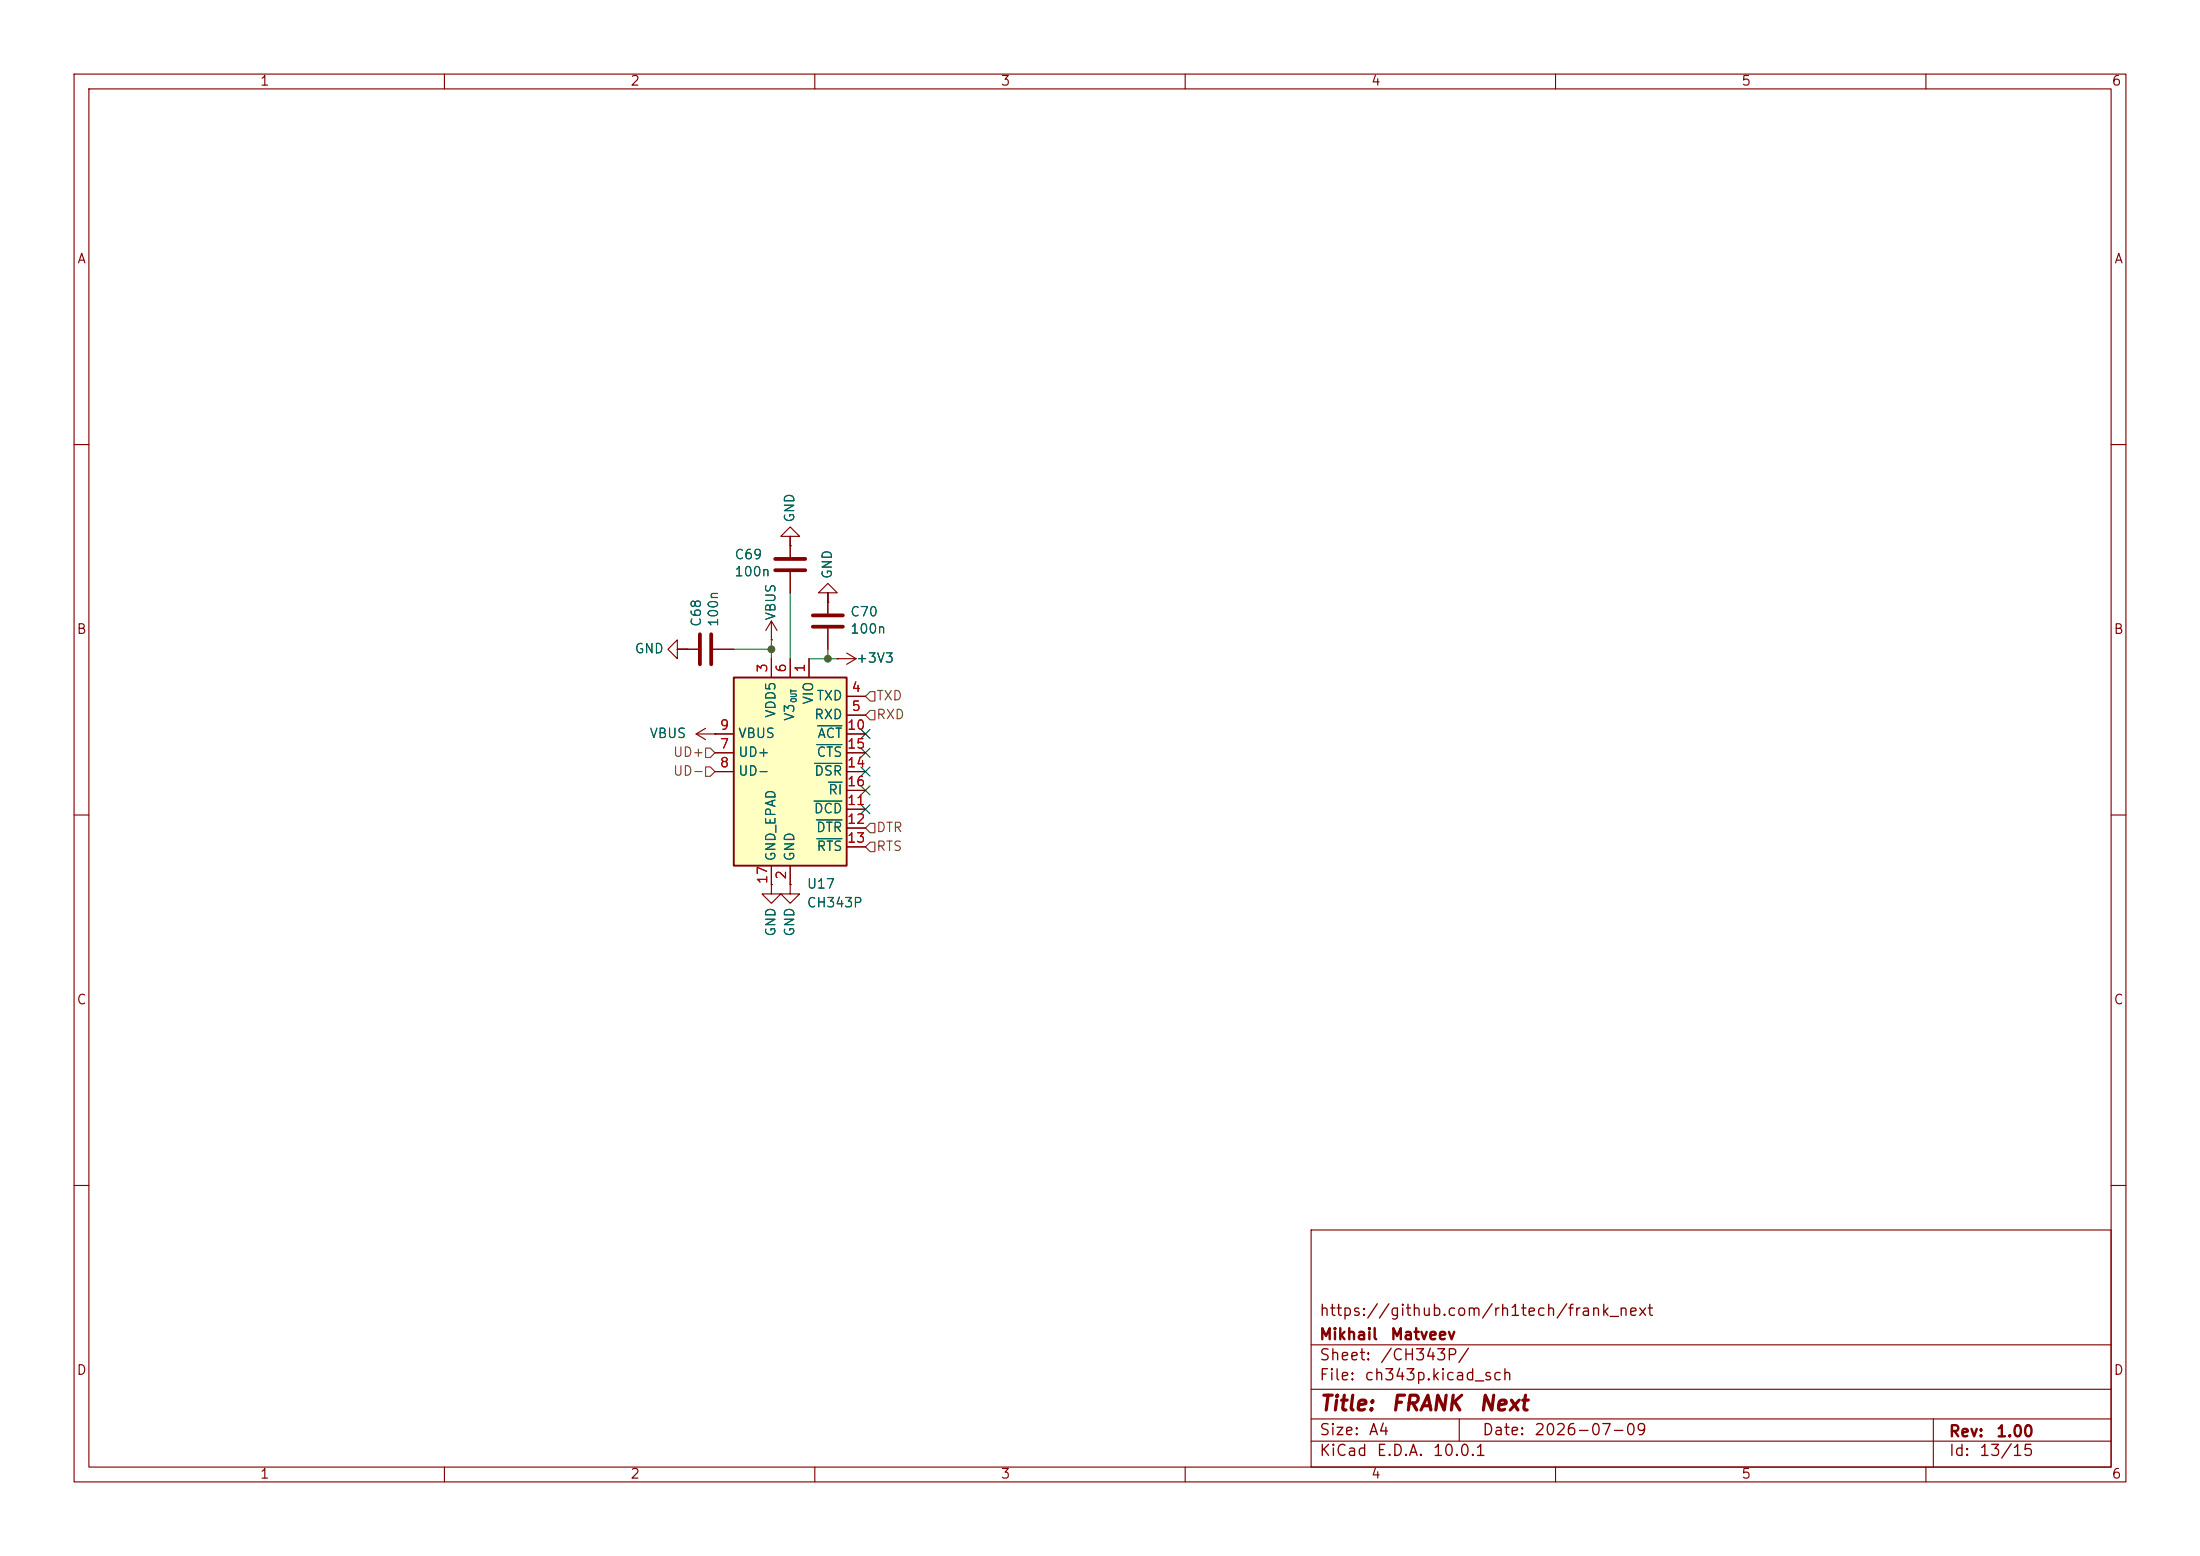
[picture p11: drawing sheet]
(kicad_sch
 (version 20260306)
 (generator "eeschema")
 (generator_version "10.0")
 (paper "A4")
 (title_block
  (title "${NAME}")
  (date "${DATE}")
  (rev "${VERSION}")
  (company "Mikhail Matveev")
  (comment 1 "https://github.com/rh1tech/frank_next"))
 (lib_symbols
  (symbol "FRANK:+3V3"
   (power global)
   (pin_numbers (hide yes))
   (pin_names
    (offset 0) (hide yes)) (exclude_from_sim no) (in_bom yes) (on_board yes)
   (in_pos_files yes)
   (duplicate_pin_numbers_are_jumpers no)
   (property "Reference" "#PWR" (at 0 -3.81 0) (show_name no) (do_not_autoplace no) (hide yes) (effects (font (size 1.27 1.27))))
   (property "Value" "+3V3" (at 0 3.556 0) (show_name no) (do_not_autoplace no) (effects (font (size 1.27 1.27))))
   (property "Footprint" "" (at 0 0 0) (show_name no) (do_not_autoplace no) (hide yes) (effects (font (size 1.27 1.27))))
   (property "Datasheet" "" (at 0 0 0) (show_name no) (do_not_autoplace no) (hide yes) (effects (font (size 1.27 1.27))))
   (property "Description" "Power symbol creates a global label with name \"+3V3\"" (at 0 0 0) (show_name no) (do_not_autoplace no) (hide yes) (effects (font (size 1.27 1.27))))
   (symbol "+3V3_0_1"
    (polyline (pts (xy -0.762 1.27) (xy 0 2.54)) (stroke (width 0) (type default)) (fill (type none)))
    (polyline (pts (xy 0 2.54) (xy 0.762 1.27)) (stroke (width 0) (type default)) (fill (type none)))
    (polyline (pts (xy 0 0) (xy 0 2.54)) (stroke (width 0) (type default)) (fill (type none))))
   (symbol "+3V3_1_1"
    (pin power_in line (at 0 0 90) (length 0) (name "" (effects (font (size 1.27 1.27)))) (number "1" (effects (font (size 1.27 1.27))))))
   (embedded_fonts no))
  (symbol "FRANK:C"
   (pin_numbers (hide yes))
   (pin_names
    (offset 0.254)) (exclude_from_sim no) (in_bom yes) (on_board yes)
   (in_pos_files yes)
   (duplicate_pin_numbers_are_jumpers no)
   (property "Reference" "C" (at 0.635 2.54 0) (show_name no) (do_not_autoplace no) (effects (font (size 1.27 1.27)) (justify left)))
   (property "Value" "C" (at 0.635 -2.54 0) (show_name no) (do_not_autoplace no) (effects (font (size 1.27 1.27)) (justify left)))
   (property "Footprint" "" (at 0.9652 -3.81 0) (show_name no) (do_not_autoplace no) (hide yes) (effects (font (size 1.27 1.27))))
   (property "Datasheet" "" (at 0 0 0) (show_name no) (do_not_autoplace no) (hide yes) (effects (font (size 1.27 1.27))))
   (property "Description" "Unpolarized capacitor" (at 0 0 0) (show_name no) (do_not_autoplace no) (hide yes) (effects (font (size 1.27 1.27))))
   (symbol "C_0_1"
    (polyline (pts (xy -2.032 0.762) (xy 2.032 0.762)) (stroke (width 0.508) (type default)) (fill (type none)))
    (polyline (pts (xy -2.032 -0.762) (xy 2.032 -0.762)) (stroke (width 0.508) (type default)) (fill (type none))))
   (symbol "C_1_1"
    (pin passive line (at 0 3.81 270) (length 2.794) (name "" (effects (font (size 1.27 1.27)))) (number "1" (effects (font (size 1.27 1.27)))))
    (pin passive line (at 0 -3.81 90) (length 2.794) (name "" (effects (font (size 1.27 1.27)))) (number "2" (effects (font (size 1.27 1.27))))))
   (embedded_fonts no))
  (symbol "FRANK:CH343P" (exclude_from_sim no) (in_bom yes) (on_board yes)
   (in_pos_files yes)
   (duplicate_pin_numbers_are_jumpers no)
   (property "Reference" "U" (at -8.89 13.97 0) (show_name no) (do_not_autoplace no) (effects (font (size 1.27 1.27))))
   (property "Value" "CH343P" (at 7.62 13.97 0) (show_name no) (do_not_autoplace no) (effects (font (size 1.27 1.27))))
   (property "Footprint" "FRANK:WCH_QFN-16-1EP_3x3mm_P0.5mm_EP1.8x1.8mm" (at 5.08 -15.24 0) (show_name no) (do_not_autoplace no) (hide yes) (effects (font (size 1.27 1.27)) (justify left)))
   (property "Datasheet" "https://www.wch-ic.com/downloads/CH343DS1_PDF.html" (at 5.08 -17.78 0) (show_name no) (do_not_autoplace no) (hide yes) (effects (font (size 1.27 1.27)) (justify left)))
   (property "Description" "High-Speed USB serial converter, up to 6Mbps, 3.3V or 5V supply, UART, QFN-16" (at 36.83 -20.32 0) (show_name no) (do_not_autoplace no) (hide yes) (effects (font (size 1.27 1.27))))
   (symbol "CH343P_0_1"
    (rectangle (start -7.62 12.7) (end 7.62 -12.7) (stroke (width 0.254) (type default)) (fill (type background))))
   (symbol "CH343P_1_0"
    (pin power_in line (at 0 -15.24 90) (length 2.54) (name "GND" (effects (font (size 1.27 1.27)))) (number "2" (effects (font (size 1.27 1.27)))))
    (pin power_in line (at -2.54 -15.24 90) (length 2.54) (name "GND_EPAD" (effects (font (size 1.27 1.27)))) (number "17" (effects (font (size 1.27 1.27))))))
   (symbol "CH343P_1_1"
    (pin power_in line (at 2.54 15.24 270) (length 2.54) (name "VIO" (effects (font (size 1.27 1.27)))) (number "1" (effects (font (size 1.27 1.27)))))
    (pin power_in line (at -2.54 15.24 270) (length 2.54) (name "VDD5" (effects (font (size 1.27 1.27)))) (number "3" (effects (font (size 1.27 1.27)))))
    (pin output line (at 10.16 10.16 180) (length 2.54) (name "TXD" (effects (font (size 1.27 1.27)))) (number "4" (effects (font (size 1.27 1.27)))))
    (pin input line (at 10.16 7.62 180) (length 2.54) (name "RXD" (effects (font (size 1.27 1.27)))) (number "5" (effects (font (size 1.27 1.27)))))
    (pin power_out line (at 0 15.24 270) (length 2.54) (name "V3_{OUT}" (effects (font (size 1.27 1.27)))) (number "6" (effects (font (size 1.27 1.27))))
    (alternate "V3_{IN}" power_in line))
    (pin bidirectional line (at -10.16 2.54 0) (length 2.54) (name "UD+" (effects (font (size 1.27 1.27)))) (number "7" (effects (font (size 1.27 1.27)))))
    (pin bidirectional line (at -10.16 0 0) (length 2.54) (name "UD-" (effects (font (size 1.27 1.27)))) (number "8" (effects (font (size 1.27 1.27)))))
    (pin input line (at -10.16 5.08 0) (length 2.54) (name "VBUS" (effects (font (size 1.27 1.27)))) (number "9" (effects (font (size 1.27 1.27)))))
    (pin output line (at 10.16 5.08 180) (length 2.54) (name "~{ACT}" (effects (font (size 1.27 1.27)))) (number "10" (effects (font (size 1.27 1.27)))))
    (pin input line (at 10.16 -5.08 180) (length 2.54) (name "~{DCD}" (effects (font (size 1.27 1.27)))) (number "11" (effects (font (size 1.27 1.27)))))
    (pin output line (at 10.16 -7.62 180) (length 2.54) (name "~{DTR}" (effects (font (size 1.27 1.27)))) (number "12" (effects (font (size 1.27 1.27)))))
    (pin output line (at 10.16 -10.16 180) (length 2.54) (name "~{RTS}" (effects (font (size 1.27 1.27)))) (number "13" (effects (font (size 1.27 1.27)))))
    (pin input line (at 10.16 0 180) (length 2.54) (name "~{DSR}" (effects (font (size 1.27 1.27)))) (number "14" (effects (font (size 1.27 1.27)))))
    (pin input line (at 10.16 2.54 180) (length 2.54) (name "~{CTS}" (effects (font (size 1.27 1.27)))) (number "15" (effects (font (size 1.27 1.27)))))
    (pin input line (at 10.16 -2.54 180) (length 2.54) (name "~{RI}" (effects (font (size 1.27 1.27)))) (number "16" (effects (font (size 1.27 1.27))))))
   (embedded_fonts no))
  (symbol "FRANK:GND"
   (power global)
   (pin_numbers (hide yes))
   (pin_names
    (offset 0) (hide yes)) (exclude_from_sim no) (in_bom yes) (on_board yes)
   (in_pos_files yes)
   (duplicate_pin_numbers_are_jumpers no)
   (property "Reference" "#PWR" (at 0 -6.35 0) (show_name no) (do_not_autoplace no) (hide yes) (effects (font (size 1.27 1.27))))
   (property "Value" "GND" (at 0 -3.81 0) (show_name no) (do_not_autoplace no) (effects (font (size 1.27 1.27))))
   (property "Footprint" "" (at 0 0 0) (show_name no) (do_not_autoplace no) (hide yes) (effects (font (size 1.27 1.27))))
   (property "Datasheet" "" (at 0 0 0) (show_name no) (do_not_autoplace no) (hide yes) (effects (font (size 1.27 1.27))))
   (property "Description" "Power symbol creates a global label with name \"GND\" , ground" (at 0 0 0) (show_name no) (do_not_autoplace no) (hide yes) (effects (font (size 1.27 1.27))))
   (symbol "GND_0_1"
    (polyline (pts (xy 0 0) (xy 0 -1.27) (xy 1.27 -1.27) (xy 0 -2.54) (xy -1.27 -1.27) (xy 0 -1.27)) (stroke (width 0) (type default)) (fill (type none))))
   (symbol "GND_1_1"
    (pin power_in line (at 0 0 270) (length 0) (name "" (effects (font (size 1.27 1.27)))) (number "1" (effects (font (size 1.27 1.27))))))
   (embedded_fonts no))
  (symbol "FRANK:VBUS"
   (power global)
   (pin_numbers (hide yes))
   (pin_names
    (offset 0) (hide yes)) (exclude_from_sim no) (in_bom yes) (on_board yes)
   (in_pos_files yes)
   (duplicate_pin_numbers_are_jumpers no)
   (property "Reference" "#PWR" (at 0 -3.81 0) (show_name no) (do_not_autoplace no) (hide yes) (effects (font (size 1.27 1.27))))
   (property "Value" "VBUS" (at 0 3.556 0) (show_name no) (do_not_autoplace no) (effects (font (size 1.27 1.27))))
   (property "Footprint" "" (at 0 0 0) (show_name no) (do_not_autoplace no) (hide yes) (effects (font (size 1.27 1.27))))
   (property "Datasheet" "" (at 0 0 0) (show_name no) (do_not_autoplace no) (hide yes) (effects (font (size 1.27 1.27))))
   (property "Description" "Power symbol creates a global label with name \"VBUS\"" (at 0 0 0) (show_name no) (do_not_autoplace no) (hide yes) (effects (font (size 1.27 1.27))))
   (symbol "VBUS_0_1"
    (polyline (pts (xy -0.762 1.27) (xy 0 2.54)) (stroke (width 0) (type default)) (fill (type none)))
    (polyline (pts (xy 0 2.54) (xy 0.762 1.27)) (stroke (width 0) (type default)) (fill (type none)))
    (polyline (pts (xy 0 0) (xy 0 2.54)) (stroke (width 0) (type default)) (fill (type none))))
   (symbol "VBUS_1_1"
    (pin power_in line (at 0 0 90) (length 0) (name "" (effects (font (size 1.27 1.27)))) (number "1" (effects (font (size 1.27 1.27))))))
   (embedded_fonts no)))
 (junction
  (at 104.14 87.63)
  (diameter 0)
  (color 0 0 0 0))
 (junction
  (at 111.76 88.9)
  (diameter 0)
  (color 0 0 0 0))
 (no_connect
  (at 116.84 106.68))
 (no_connect
  (at 116.84 109.22))
 (no_connect
  (at 116.84 101.6))
 (no_connect
  (at 116.84 99.06))
 (no_connect
  (at 116.84 104.14))
 (wire
  (pts (xy 92.71 87.63) (xy 91.44 87.63))
  (stroke (width 0) (type default)))
 (wire
  (pts (xy 106.68 80.01) (xy 106.68 88.9))
  (stroke (width 0) (type default)))
 (wire
  (pts (xy 111.76 81.28) (xy 111.76 80.01))
  (stroke (width 0) (type default)))
 (wire
  (pts (xy 111.76 88.9) (xy 109.22 88.9))
  (stroke (width 0) (type default)))
 (wire
  (pts (xy 111.76 88.9) (xy 113.03 88.9))
  (stroke (width 0) (type default)))
 (wire
  (pts (xy 111.76 87.63) (xy 111.76 88.9))
  (stroke (width 0) (type default)))
 (wire
  (pts (xy 104.14 86.36) (xy 104.14 87.63))
  (stroke (width 0) (type default)))
 (wire
  (pts (xy 104.14 87.63) (xy 104.14 88.9))
  (stroke (width 0) (type default)))
 (wire
  (pts (xy 106.68 73.66) (xy 106.68 72.39))
  (stroke (width 0) (type default)))
 (wire
  (pts (xy 99.06 87.63) (xy 104.14 87.63))
  (stroke (width 0) (type default)))
 (hierarchical_label "UD+"
  (shape input)
  (at 96.52 101.6 180)
  (effects (font (size 1.27 1.27)) (justify right)))
 (hierarchical_label "RTS"
  (shape input)
  (at 116.84 114.3 0)
  (effects (font (size 1.27 1.27)) (justify left)))
 (hierarchical_label "DTR"
  (shape input)
  (at 116.84 111.76 0)
  (effects (font (size 1.27 1.27)) (justify left)))
 (hierarchical_label "RXD"
  (shape input)
  (at 116.84 96.52 0)
  (effects (font (size 1.27 1.27)) (justify left)))
 (hierarchical_label "TXD"
  (shape input)
  (at 116.84 93.98 0)
  (effects (font (size 1.27 1.27)) (justify left)))
 (hierarchical_label "UD-"
  (shape input)
  (at 96.52 104.14 180)
  (effects (font (size 1.27 1.27)) (justify right)))
 (symbol
  (lib_id "FRANK:GND")
  (at 92.71 87.63 270)
  (unit 1)
  (body_style 1)
  (exclude_from_sim no)
  (in_bom yes)
  (on_board yes)
  (in_pos_files yes)
  (dnp no)
  (property "Reference" "#PWR0146" (at 86.36 87.63 0) (hide yes) (show_name no) (do_not_autoplace no) (effects (font (size 1.27 1.27))))
  (property "Value" "GND" (at 87.63 87.63 90) (show_name no) (do_not_autoplace no) (effects (font (size 1.27 1.27))))
  (property "Footprint" "" (at 92.71 87.63 0) (hide yes) (show_name no) (do_not_autoplace no) (effects (font (size 1.27 1.27))))
  (property "Datasheet" "" (at 92.71 87.63 0) (hide yes) (show_name no) (do_not_autoplace no) (effects (font (size 1.27 1.27))))
  (property "Description" "Power symbol creates a global label with name \"GND\" , ground" (at 92.71 87.63 0) (hide yes) (show_name no) (do_not_autoplace no) (effects (font (size 1.27 1.27))))
  (pin "1"))
 (symbol
  (lib_id "FRANK:VBUS")
  (at 104.14 86.36 0)
  (unit 1)
  (body_style 1)
  (exclude_from_sim no)
  (in_bom yes)
  (on_board yes)
  (in_pos_files yes)
  (dnp no)
  (property "Reference" "#PWR0148" (at 104.14 90.17 0) (hide yes) (show_name no) (do_not_autoplace no) (effects (font (size 1.27 1.27))))
  (property "Value" "VBUS" (at 104.14 81.28 90) (show_name no) (do_not_autoplace no) (effects (font (size 1.27 1.27))))
  (property "Footprint" "" (at 104.14 86.36 0) (hide yes) (show_name no) (do_not_autoplace no) (effects (font (size 1.27 1.27))))
  (property "Datasheet" "" (at 104.14 86.36 0) (hide yes) (show_name no) (do_not_autoplace no) (effects (font (size 1.27 1.27))))
  (property "Description" "Power symbol creates a global label with name \"VBUS\"" (at 104.14 86.36 0) (hide yes) (show_name no) (do_not_autoplace no) (effects (font (size 1.27 1.27))))
  (pin "1"))
 (symbol
  (lib_id "FRANK:GND")
  (at 106.68 73.66 180)
  (unit 1)
  (body_style 1)
  (exclude_from_sim no)
  (in_bom yes)
  (on_board yes)
  (in_pos_files yes)
  (dnp no)
  (property "Reference" "#PWR0150" (at 106.68 67.31 0) (hide yes) (show_name no) (do_not_autoplace no) (effects (font (size 1.27 1.27))))
  (property "Value" "GND" (at 106.68 68.58 90) (show_name no) (do_not_autoplace no) (effects (font (size 1.27 1.27))))
  (property "Footprint" "" (at 106.68 73.66 0) (hide yes) (show_name no) (do_not_autoplace no) (effects (font (size 1.27 1.27))))
  (property "Datasheet" "" (at 106.68 73.66 0) (hide yes) (show_name no) (do_not_autoplace no) (effects (font (size 1.27 1.27))))
  (property "Description" "Power symbol creates a global label with name \"GND\" , ground" (at 106.68 73.66 0) (hide yes) (show_name no) (do_not_autoplace no) (effects (font (size 1.27 1.27))))
  (pin "1"))
 (symbol
  (lib_id "FRANK:GND")
  (at 106.68 119.38 0)
  (unit 1)
  (body_style 1)
  (exclude_from_sim no)
  (in_bom yes)
  (on_board yes)
  (in_pos_files yes)
  (dnp no)
  (property "Reference" "#PWR0151" (at 106.68 125.73 0) (hide yes) (show_name no) (do_not_autoplace no) (effects (font (size 1.27 1.27))))
  (property "Value" "GND" (at 106.68 124.46 90) (show_name no) (do_not_autoplace no) (effects (font (size 1.27 1.27))))
  (property "Footprint" "" (at 106.68 119.38 0) (hide yes) (show_name no) (do_not_autoplace no) (effects (font (size 1.27 1.27))))
  (property "Datasheet" "" (at 106.68 119.38 0) (hide yes) (show_name no) (do_not_autoplace no) (effects (font (size 1.27 1.27))))
  (property "Description" "Power symbol creates a global label with name \"GND\" , ground" (at 106.68 119.38 0) (hide yes) (show_name no) (do_not_autoplace no) (effects (font (size 1.27 1.27))))
  (pin "1"))
 (symbol
  (lib_id "FRANK:CH343P")
  (at 106.68 104.14 0)
  (unit 1)
  (body_style 1)
  (exclude_from_sim no)
  (in_bom yes)
  (on_board yes)
  (in_pos_files yes)
  (dnp no)
  (fields_autoplaced yes)
  (property "Reference" "U17" (at 108.8233 119.38 0) (show_name no) (do_not_autoplace no) (effects (font (size 1.27 1.27)) (justify left)))
  (property "Value" "CH343P" (at 108.8233 121.92 0) (show_name no) (do_not_autoplace no) (effects (font (size 1.27 1.27)) (justify left)))
  (property "Footprint" "FRANK:WCH_QFN-16-1EP_3x3mm_P0.5mm_EP1.8x1.8mm" (at 111.76 119.38 0) (hide yes) (show_name no) (do_not_autoplace no) (effects (font (size 1.27 1.27)) (justify left)))
  (property "Datasheet" "https://www.wch-ic.com/downloads/CH343DS1_PDF.html" (at 111.76 121.92 0) (hide yes) (show_name no) (do_not_autoplace no) (effects (font (size 1.27 1.27)) (justify left)))
  (property "Description" "High-Speed USB serial converter, up to 6Mbps, 3.3V or 5V supply, UART, QFN-16" (at 143.51 124.46 0) (hide yes) (show_name no) (do_not_autoplace no) (effects (font (size 1.27 1.27))))
  (pin "3")
  (pin "4")
  (pin "2")
  (pin "17")
  (pin "1")
  (pin "5")
  (pin "6")
  (pin "7")
  (pin "8")
  (pin "9")
  (pin "10")
  (pin "11")
  (pin "15")
  (pin "16")
  (pin "12")
  (pin "13")
  (pin "14"))
 (symbol
  (lib_id "FRANK:+3V3")
  (at 113.03 88.9 270)
  (unit 1)
  (body_style 1)
  (exclude_from_sim no)
  (in_bom yes)
  (on_board yes)
  (in_pos_files yes)
  (dnp no)
  (property "Reference" "#PWR0153" (at 109.22 88.9 0) (hide yes) (show_name no) (do_not_autoplace no) (effects (font (size 1.27 1.27))))
  (property "Value" "+3V3" (at 118.11 88.9 90) (show_name no) (do_not_autoplace no) (effects (font (size 1.27 1.27))))
  (property "Footprint" "" (at 113.03 88.9 0) (hide yes) (show_name no) (do_not_autoplace no) (effects (font (size 1.27 1.27))))
  (property "Datasheet" "" (at 113.03 88.9 0) (hide yes) (show_name no) (do_not_autoplace no) (effects (font (size 1.27 1.27))))
  (property "Description" "Power symbol creates a global label with name \"+3V3\"" (at 113.03 88.9 0) (hide yes) (show_name no) (do_not_autoplace no) (effects (font (size 1.27 1.27))))
  (pin "1"))
 (symbol
  (lib_id "FRANK:GND")
  (at 104.14 119.38 0)
  (unit 1)
  (body_style 1)
  (exclude_from_sim no)
  (in_bom yes)
  (on_board yes)
  (in_pos_files yes)
  (dnp no)
  (property "Reference" "#PWR0149" (at 104.14 125.73 0) (hide yes) (show_name no) (do_not_autoplace no) (effects (font (size 1.27 1.27))))
  (property "Value" "GND" (at 104.14 124.46 90) (show_name no) (do_not_autoplace no) (effects (font (size 1.27 1.27))))
  (property "Footprint" "" (at 104.14 119.38 0) (hide yes) (show_name no) (do_not_autoplace no) (effects (font (size 1.27 1.27))))
  (property "Datasheet" "" (at 104.14 119.38 0) (hide yes) (show_name no) (do_not_autoplace no) (effects (font (size 1.27 1.27))))
  (property "Description" "Power symbol creates a global label with name \"GND\" , ground" (at 104.14 119.38 0) (hide yes) (show_name no) (do_not_autoplace no) (effects (font (size 1.27 1.27))))
  (pin "1"))
 (symbol
  (lib_id "FRANK:C")
  (at 95.25 87.63 90)
  (unit 1)
  (body_style 1)
  (exclude_from_sim no)
  (in_bom yes)
  (on_board yes)
  (in_pos_files yes)
  (dnp no)
  (property "Reference" "C68" (at 94.0816 84.709 0) (show_name no) (do_not_autoplace no) (effects (font (size 1.27 1.27)) (justify left)))
  (property "Value" "100n" (at 96.393 84.709 0) (show_name no) (do_not_autoplace no) (effects (font (size 1.27 1.27)) (justify left)))
  (property "Footprint" "FRANK:C_0603_1608Metric" (at 99.06 86.6648 0) (hide yes) (show_name no) (do_not_autoplace no) (effects (font (size 1.27 1.27))))
  (property "Datasheet" "https://eu.mouser.com/datasheet/2/40/KGM_X7R-3223212.pdf" (at 95.25 87.63 0) (hide yes) (show_name no) (do_not_autoplace no) (effects (font (size 1.27 1.27))))
  (property "Description" "" (at 95.25 87.63 0) (hide yes) (show_name no) (do_not_autoplace no) (effects (font (size 1.27 1.27))))
  (property "AliExpress" "https://www.aliexpress.com/item/33008008276.html" (at 95.25 87.63 0) (hide yes) (show_name no) (do_not_autoplace no) (effects (font (size 1.27 1.27))))
  (property "LCSC" "" (at 95.25 87.63 0) (show_name no) (do_not_autoplace no) (effects (font (size 1.27 1.27))))
  (pin "1")
  (pin "2"))
 (symbol
  (lib_id "FRANK:C")
  (at 106.68 76.2 0)
  (unit 1)
  (body_style 1)
  (exclude_from_sim no)
  (in_bom yes)
  (on_board yes)
  (in_pos_files yes)
  (dnp no)
  (property "Reference" "C69" (at 99.06 74.93 0) (show_name no) (do_not_autoplace no) (effects (font (size 1.27 1.27)) (justify left)))
  (property "Value" "100n" (at 99.06 77.2414 0) (show_name no) (do_not_autoplace no) (effects (font (size 1.27 1.27)) (justify left)))
  (property "Footprint" "FRANK:C_0603_1608Metric" (at 107.6452 80.01 0) (hide yes) (show_name no) (do_not_autoplace no) (effects (font (size 1.27 1.27))))
  (property "Datasheet" "https://eu.mouser.com/datasheet/2/40/KGM_X7R-3223212.pdf" (at 106.68 76.2 0) (hide yes) (show_name no) (do_not_autoplace no) (effects (font (size 1.27 1.27))))
  (property "Description" "" (at 106.68 76.2 0) (hide yes) (show_name no) (do_not_autoplace no) (effects (font (size 1.27 1.27))))
  (property "AliExpress" "https://www.aliexpress.com/item/33008008276.html" (at 106.68 76.2 0) (hide yes) (show_name no) (do_not_autoplace no) (effects (font (size 1.27 1.27))))
  (property "LCSC" "" (at 106.68 76.2 0) (show_name no) (do_not_autoplace no) (effects (font (size 1.27 1.27))))
  (pin "1")
  (pin "2"))
 (symbol
  (lib_id "FRANK:C")
  (at 111.76 83.82 0)
  (unit 1)
  (body_style 1)
  (exclude_from_sim no)
  (in_bom yes)
  (on_board yes)
  (in_pos_files yes)
  (dnp no)
  (property "Reference" "C70" (at 114.681 82.6516 0) (show_name no) (do_not_autoplace no) (effects (font (size 1.27 1.27)) (justify left)))
  (property "Value" "100n" (at 114.681 84.963 0) (show_name no) (do_not_autoplace no) (effects (font (size 1.27 1.27)) (justify left)))
  (property "Footprint" "FRANK:C_0603_1608Metric" (at 112.7252 87.63 0) (hide yes) (show_name no) (do_not_autoplace no) (effects (font (size 1.27 1.27))))
  (property "Datasheet" "https://eu.mouser.com/datasheet/2/40/KGM_X7R-3223212.pdf" (at 111.76 83.82 0) (hide yes) (show_name no) (do_not_autoplace no) (effects (font (size 1.27 1.27))))
  (property "Description" "" (at 111.76 83.82 0) (hide yes) (show_name no) (do_not_autoplace no) (effects (font (size 1.27 1.27))))
  (property "AliExpress" "https://www.aliexpress.com/item/33008008276.html" (at 111.76 83.82 0) (hide yes) (show_name no) (do_not_autoplace no) (effects (font (size 1.27 1.27))))
  (property "LCSC" "" (at 111.76 83.82 0) (show_name no) (do_not_autoplace no) (effects (font (size 1.27 1.27))))
  (pin "1")
  (pin "2"))
 (symbol
  (lib_id "FRANK:GND")
  (at 111.76 81.28 180)
  (unit 1)
  (body_style 1)
  (exclude_from_sim no)
  (in_bom yes)
  (on_board yes)
  (in_pos_files yes)
  (dnp no)
  (property "Reference" "#PWR0152" (at 111.76 74.93 0) (hide yes) (show_name no) (do_not_autoplace no) (effects (font (size 1.27 1.27))))
  (property "Value" "GND" (at 111.76 76.2 90) (show_name no) (do_not_autoplace no) (effects (font (size 1.27 1.27))))
  (property "Footprint" "" (at 111.76 81.28 0) (hide yes) (show_name no) (do_not_autoplace no) (effects (font (size 1.27 1.27))))
  (property "Datasheet" "" (at 111.76 81.28 0) (hide yes) (show_name no) (do_not_autoplace no) (effects (font (size 1.27 1.27))))
  (property "Description" "Power symbol creates a global label with name \"GND\" , ground" (at 111.76 81.28 0) (hide yes) (show_name no) (do_not_autoplace no) (effects (font (size 1.27 1.27))))
  (pin "1"))
 (symbol
  (lib_id "FRANK:VBUS")
  (at 96.52 99.06 90)
  (unit 1)
  (body_style 1)
  (exclude_from_sim no)
  (in_bom yes)
  (on_board yes)
  (in_pos_files yes)
  (dnp no)
  (fields_autoplaced yes)
  (property "Reference" "#PWR0147" (at 100.33 99.06 0) (hide yes) (show_name no) (do_not_autoplace no) (effects (font (size 1.27 1.27))))
  (property "Value" "VBUS" (at 92.71 99.0599 90) (show_name no) (do_not_autoplace no) (effects (font (size 1.27 1.27)) (justify left)))
  (property "Footprint" "" (at 96.52 99.06 0) (hide yes) (show_name no) (do_not_autoplace no) (effects (font (size 1.27 1.27))))
  (property "Datasheet" "" (at 96.52 99.06 0) (hide yes) (show_name no) (do_not_autoplace no) (effects (font (size 1.27 1.27))))
  (property "Description" "Power symbol creates a global label with name \"VBUS\"" (at 96.52 99.06 0) (hide yes) (show_name no) (do_not_autoplace no) (effects (font (size 1.27 1.27))))
  (pin "1")))
